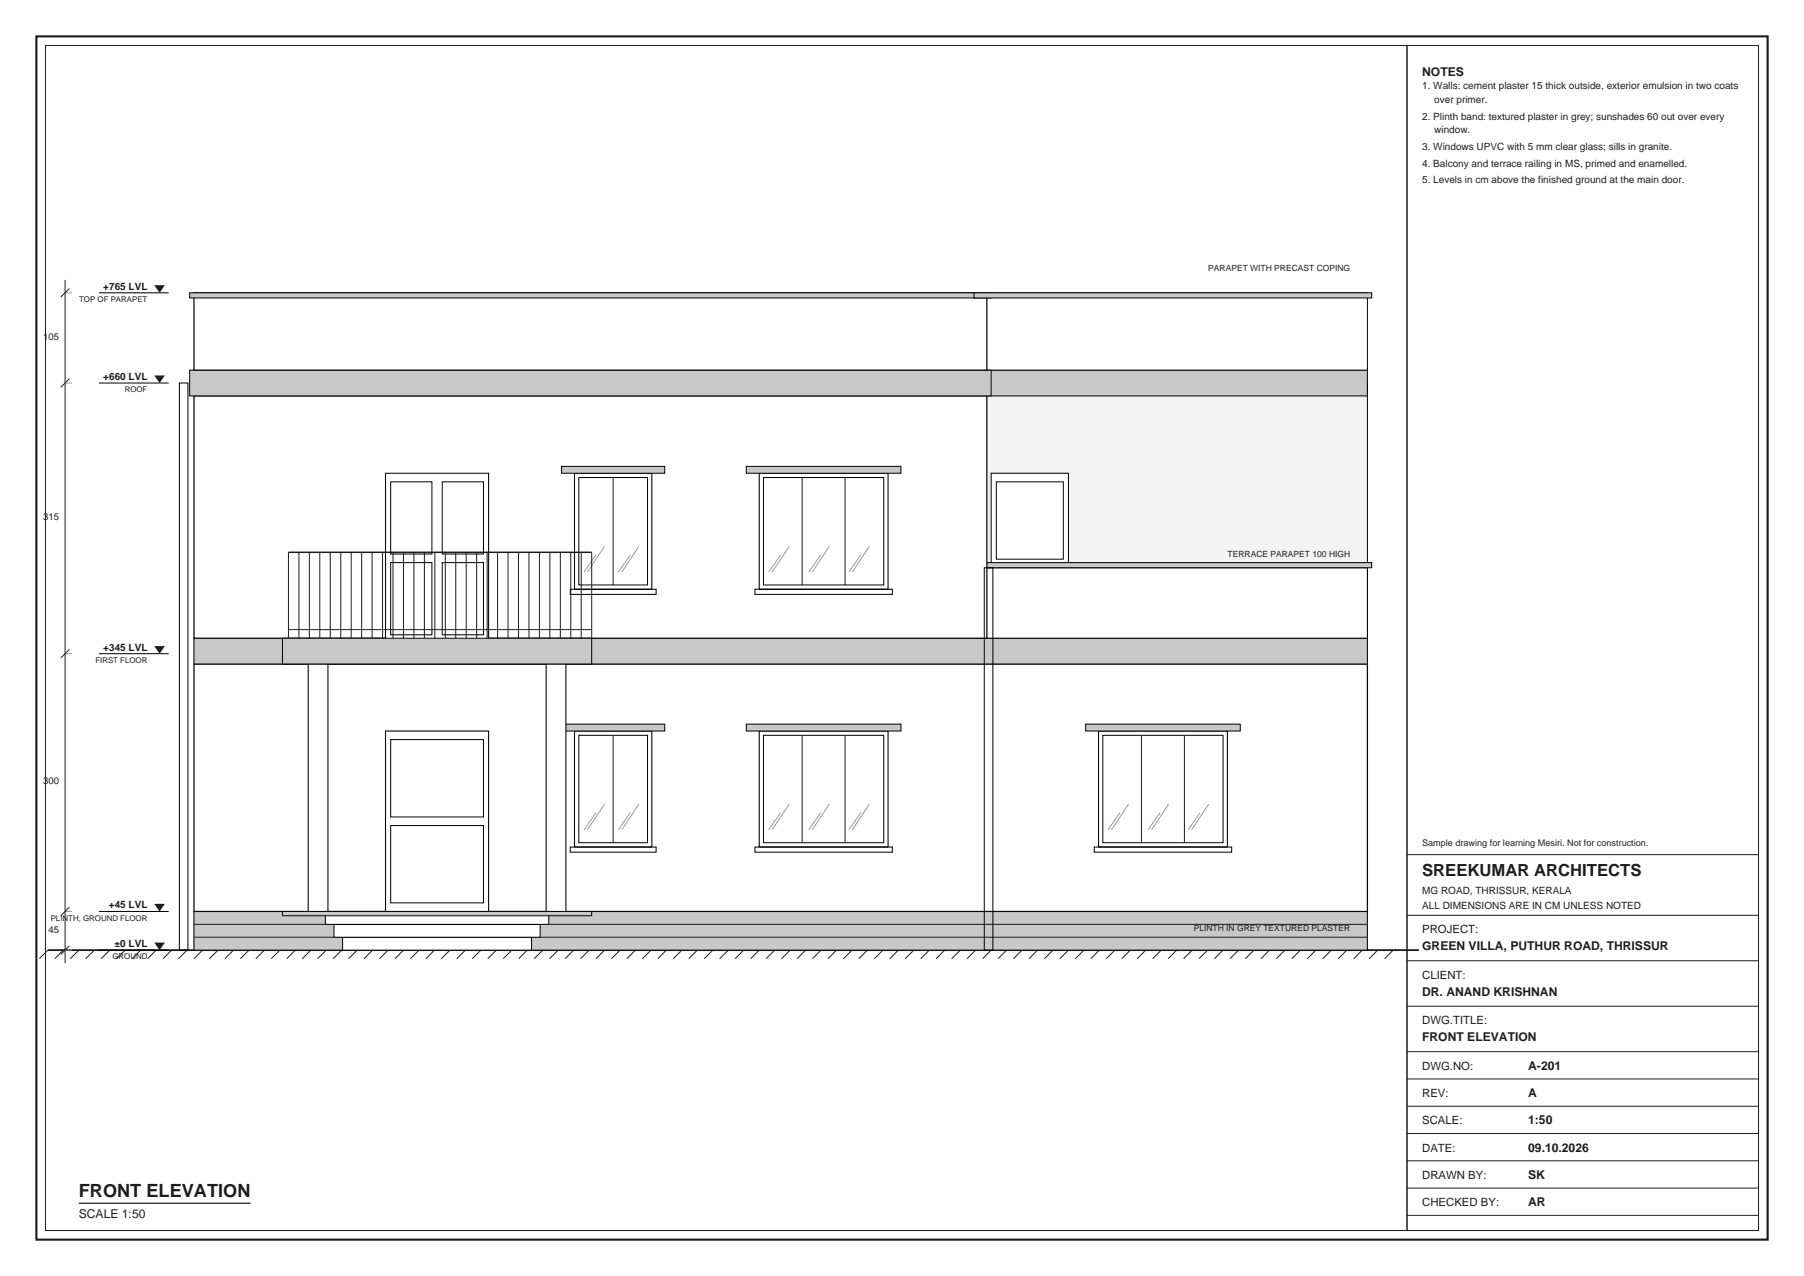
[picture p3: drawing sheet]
<svg xmlns="http://www.w3.org/2000/svg" width="420mm" height="297mm" viewBox="0 0 420 297" stroke-linecap="round" stroke-linejoin="round" font-family="sans-serif">
<path d="M11.2 221.2h319.2" fill="none" stroke="#1d1d1b" stroke-width=".42"/>
<g fill="none" stroke="#1d1d1b" stroke-width=".23">
<path d="M11.2 221.2l-2 2M14.8 221.2l-2 2M18.4 221.2l-2 2M22 221.2l-2 2M25.6 221.2l-2 2M29.2 221.2l-2 2M32.8 221.2l-2 2M36.4 221.2l-2 2M40 221.2l-2 2M43.6 221.2l-2 2M47.2 221.2l-2 2M50.8 221.2l-2 2"/>
<path d="M54.4 221.2l-2 2M58 221.2l-2 2M61.6 221.2l-2 2M65.2 221.2l-2 2M68.8 221.2l-2 2M72.4 221.2l-2 2M76 221.2l-2 2M79.6 221.2l-2 2M83.2 221.2l-2 2M86.8 221.2l-2 2M90.4 221.2l-2 2M94 221.2l-2 2"/>
<path d="M97.6 221.2l-2 2M101.2 221.2l-2 2M104.8 221.2l-2 2M108.4 221.2l-2 2M112 221.2l-2 2M115.6 221.2l-2 2M119.2 221.2l-2 2M122.8 221.2l-2 2M126.4 221.2l-2 2M130 221.2l-2 2M133.6 221.2l-2 2M137.2 221.2l-2 2"/>
<path d="M140.8 221.2l-2 2M144.4 221.2l-2 2M148 221.2l-2 2M151.6 221.2l-2 2M155.2 221.2l-2 2M158.8 221.2l-2 2M162.4 221.2l-2 2M166 221.2l-2 2M169.6 221.2l-2 2M173.2 221.2l-2 2M176.8 221.2l-2 2M180.4 221.2l-2 2"/>
<path d="M184 221.2l-2 2M187.6 221.2l-2 2M191.2 221.2l-2 2M194.8 221.2l-2 2M198.4 221.2l-2 2M202 221.2l-2 2M205.6 221.2l-2 2M209.2 221.2l-2 2M212.8 221.2l-2 2M216.4 221.2l-2 2M220 221.2l-2 2M223.6 221.2l-2 2"/>
<path d="M227.2 221.2l-2 2M230.8 221.2l-2 2M234.4 221.2l-2 2M238 221.2l-2 2M241.6 221.2l-2 2M245.2 221.2l-2 2M248.8 221.2l-2 2M252.4 221.2l-2 2M256 221.2l-2 2M259.6 221.2l-2 2M263.2 221.2l-2 2M266.8 221.2l-2 2"/>
<path d="M270.4 221.2l-2 2M274 221.2l-2 2M277.6 221.2l-2 2M281.2 221.2l-2 2M284.8 221.2l-2 2M288.4 221.2l-2 2M292 221.2l-2 2M295.6 221.2l-2 2M299.2 221.2l-2 2M302.8 221.2l-2 2M306.4 221.2l-2 2M310 221.2l-2 2"/>
<path d="M313.6 221.2l-2 2M317.2 221.2l-2 2M320.8 221.2l-2 2M324.4 221.2l-2 2"/>
</g>
<path d="M227.8 89.2h90.6v43h-90.6z" fill-rule="evenodd" fill="#f4f3ef" stroke="#000" stroke-width=".23"/>
<path d="M227.8 86.2h90.6v6h-90.6z" fill-rule="evenodd" fill="#c9c8c3" stroke="#000" stroke-width=".23"/>
<path d="M227.8 68.2h90.6v18h-90.6z" fill-rule="evenodd" fill="#fff" stroke="#000" stroke-width=".23"/>
<path d="M230.8 110.2h18v42h-18z" fill-rule="evenodd" fill="#fff" stroke="#000" stroke-width=".25"/>
<path d="M232 112.2h15.6v18h-15.6zM232 132.2h15.6v18h-15.6z" fill="none" stroke="#000" stroke-width=".23"/>
<path d="M45.2 212.2h273.2v9h-273.2z" fill-rule="evenodd" fill="#c9c8c3" stroke="#000" stroke-width=".23"/>
<path d="M45.2 218.2h273.2M45.2 215.2h273.2" fill="none" stroke="#1d1d1b" stroke-width=".23"/>
<path d="M45.2 154.6h273.2v57.6h-273.2z" fill-rule="evenodd" fill="#fff" stroke="#000" stroke-width=".28"/>
<path d="M45.2 148.6h273.2v6h-273.2z" fill-rule="evenodd" fill="#c9c8c3" stroke="#000" stroke-width=".23"/>
<path d="M227.8 132.2h90.6v16.4h-90.6z" fill-rule="evenodd" fill="#fff" stroke="#000" stroke-width=".25"/>
<path d="M226.8 131h92.6v1.2h-92.6z" fill-rule="evenodd" fill="#c9c8c3" stroke="#000" stroke-width=".23"/>
<path d="M45.2 92.2h184.6v56.4h-184.6z" fill-rule="evenodd" fill="#fff" stroke="#000" stroke-width=".28"/>
<path d="M44.2 86.2h186.6v6h-186.6z" fill-rule="evenodd" fill="#c9c8c3" stroke="#000" stroke-width=".23"/>
<path d="M45.2 68.2h184.6v18h-184.6z" fill-rule="evenodd" fill="#fff" stroke="#000" stroke-width=".28"/>
<g fill="#c9c8c3" stroke="#000" stroke-width=".23">
<path d="M44.2 68.2h186.6v1.2h-186.6z" fill-rule="evenodd"/>
<path d="M226.8 68.2h92.6v1.2h-92.6z" fill-rule="evenodd"/>
</g>
<path d="M133.8 170.2h18v27h-18z" fill-rule="evenodd" fill="#fff" stroke="#000" stroke-width=".25"/>
<path d="M134.8 171.2h16v25h-16zM132.8 197.2h20v1.2h-20z" fill="none" stroke="#000" stroke-width=".23"/>
<path d="M142.8 171.2v25" fill="none" stroke="#1d1d1b" stroke-width=".23"/>
<path d="M138.8 189.2l-2.8 4M140.8 187.2l-4 6M146.8 189.2l-2.8 4M148.8 187.2l-4 6" fill="none" stroke="#9a9a96" stroke-width=".23"/>
<path d="M130.8 168.6h24v1.6h-24z" fill-rule="evenodd" fill="#c9c8c3" stroke="#000" stroke-width=".23"/>
<path d="M176.8 170.2h30v27h-30z" fill-rule="evenodd" fill="#fff" stroke="#000" stroke-width=".25"/>
<path d="M177.8 171.2h28v25h-28zM175.8 197.2h32v1.2h-32z" fill="none" stroke="#000" stroke-width=".23"/>
<path d="M186.8 171.2v25M196.8 171.2v25" fill="none" stroke="#1d1d1b" stroke-width=".23"/>
<path d="M181.8 189.2l-2.8 4M183.8 187.2l-4 6M191.1 189.2l-2.8 4M193.1 187.2l-4 6M200.4 189.2l-2.8 4M202.4 187.2l-4 6" fill="none" stroke="#9a9a96" stroke-width=".23"/>
<path d="M173.8 168.6h36v1.6h-36z" fill-rule="evenodd" fill="#c9c8c3" stroke="#000" stroke-width=".23"/>
<path d="M255.8 170.2h30v27h-30z" fill-rule="evenodd" fill="#fff" stroke="#000" stroke-width=".25"/>
<path d="M256.8 171.2h28v25h-28zM254.8 197.2h32v1.2h-32z" fill="none" stroke="#000" stroke-width=".23"/>
<path d="M265.8 171.2v25M275.8 171.2v25" fill="none" stroke="#1d1d1b" stroke-width=".23"/>
<path d="M260.8 189.2l-2.8 4M262.8 187.2l-4 6M270.1 189.2l-2.8 4M272.1 187.2l-4 6M279.4 189.2l-2.8 4M281.4 187.2l-4 6" fill="none" stroke="#9a9a96" stroke-width=".23"/>
<path d="M252.8 168.6h36v1.6h-36z" fill-rule="evenodd" fill="#c9c8c3" stroke="#000" stroke-width=".23"/>
<path d="M89.8 170.2h24v42h-24z" fill-rule="evenodd" fill="#fff" stroke="#000" stroke-width=".25"/>
<path d="M91 172.2h21.6v18h-21.6zM91 192.2h21.6v18h-21.6z" fill="none" stroke="#000" stroke-width=".23"/>
<path d="M133.8 110.2h18v27h-18z" fill-rule="evenodd" fill="#fff" stroke="#000" stroke-width=".25"/>
<path d="M134.8 111.2h16v25h-16zM132.8 137.2h20v1.2h-20z" fill="none" stroke="#000" stroke-width=".23"/>
<path d="M142.8 111.2v25" fill="none" stroke="#1d1d1b" stroke-width=".23"/>
<path d="M138.8 129.2l-2.8 4M140.8 127.2l-4 6M146.8 129.2l-2.8 4M148.8 127.2l-4 6" fill="none" stroke="#9a9a96" stroke-width=".23"/>
<path d="M130.8 108.6h24v1.6h-24z" fill-rule="evenodd" fill="#c9c8c3" stroke="#000" stroke-width=".23"/>
<path d="M176.8 110.2h30v27h-30z" fill-rule="evenodd" fill="#fff" stroke="#000" stroke-width=".25"/>
<path d="M177.8 111.2h28v25h-28zM175.8 137.2h32v1.2h-32z" fill="none" stroke="#000" stroke-width=".23"/>
<path d="M186.8 111.2v25M196.8 111.2v25" fill="none" stroke="#1d1d1b" stroke-width=".23"/>
<path d="M181.8 129.2l-2.8 4M183.8 127.2l-4 6M191.1 129.2l-2.8 4M193.1 127.2l-4 6M200.4 129.2l-2.8 4M202.4 127.2l-4 6" fill="none" stroke="#9a9a96" stroke-width=".23"/>
<path d="M173.8 108.6h36v1.6h-36z" fill-rule="evenodd" fill="#c9c8c3" stroke="#000" stroke-width=".23"/>
<path d="M89.8 110.2h24v39.6h-24z" fill-rule="evenodd" fill="#fff" stroke="#000" stroke-width=".25"/>
<path d="M91 112.2h9.6v16.8h-9.6zM103 112.2h9.6v16.8h-9.6zM91 131h9.6v16.8h-9.6zM103 131h9.6v16.8h-9.6z" fill="none" stroke="#000" stroke-width=".23"/>
<g fill="#fff" stroke="#000" stroke-width=".25">
<path d="M71.8 154.6h4.6v57.6h-4.6z" fill-rule="evenodd"/>
<path d="M127.2 154.6h4.6v57.6h-4.6z" fill-rule="evenodd"/>
</g>
<g fill="#fff" stroke="#000" stroke-width=".23">
<path d="M79.8 218.2h44v3h-44z" fill-rule="evenodd"/>
<path d="M77.8 215.2h48v3h-48z" fill-rule="evenodd"/>
<path d="M75.8 212.2h52v3h-52z" fill-rule="evenodd"/>
</g>
<g fill="#c9c8c3" stroke="#000" stroke-width=".23">
<path d="M65.8 212.2h72v1h-72z" fill-rule="evenodd"/>
<path d="M65.8 148.6h72v6h-72z" fill-rule="evenodd"/>
</g>
<path d="M67.2 128.6h70.6" fill="none" stroke="#1d1d1b" stroke-width=".35"/>
<g fill="none" stroke="#1d1d1b" stroke-width=".23">
<path d="M67.2 128.6v20M69.6 128.6v20M72 128.6v20M74.5 128.6v20M76.9 128.6v20M79.3 128.6v20M81.8 128.6v20M84.2 128.6v20M86.6 128.6v20M89.1 128.6v20M91.5 128.6v20M93.9 128.6v20"/>
<path d="M96.4 128.6v20M98.8 128.6v20M101.2 128.6v20M103.7 128.6v20M106.1 128.6v20M108.5 128.6v20M111 128.6v20M113.4 128.6v20M115.8 128.6v20M118.3 128.6v20M120.7 128.6v20M123.1 128.6v20"/>
<path d="M125.6 128.6v20M128 128.6v20M130.5 128.6v20M132.9 128.6v20M135.3 128.6v20M137.8 128.6v20M67.2 146.6h70.6"/>
</g>
<path d="M41.8 89.2h2v132h-2zM229.2 132.2h2v89h-2zM23 221.2h16.3" fill="none" stroke="#000" stroke-width=".23"/>
<path d="M35.9 219.4h2.5l-1.2 1.8z" fill="#1d1d1b"/>
<path d="M23 212.2h16.3" fill="none" stroke="#000" stroke-width=".23"/>
<path d="M35.9 210.4h2.5l-1.2 1.8z" fill="#1d1d1b"/>
<path d="M23 152.2h16.3" fill="none" stroke="#000" stroke-width=".23"/>
<path d="M35.9 150.4h2.5l-1.2 1.8z" fill="#1d1d1b"/>
<path d="M23 89.2h16.3" fill="none" stroke="#000" stroke-width=".23"/>
<path d="M35.9 87.4h2.5l-1.2 1.8z" fill="#1d1d1b"/>
<path d="M23 68.2h16.3" fill="none" stroke="#000" stroke-width=".23"/>
<path d="M35.9 66.4h2.5l-1.2 1.8z" fill="#1d1d1b"/>
<g fill="none" stroke="#1d1d1b" stroke-width=".23">
<path d="M10.6 10.6h398.8v275.8h-398.8zM15.2 65.2v159M16.2 67.2l-2 2M16.2 88.2l-2 2M16.2 151.2l-2 2M327.6 198.9h81.8M16.2 211.2l-2 2M327.6 213h81.8M16.2 220.2l-2 2M327.6 234.2h81.8M327.6 223.6h81.8M327.6 257.5h81.8"/>
<path d="M327.6 251.1h81.8M327.6 244.8h81.8M327.6 276.5h81.8M327.6 270.2h81.8M327.6 263.8h81.8M327.6 282.9h81.8"/>
</g>
<path d="M15.2 68.2h1.6M15.2 89.2h1.6M15.2 152.2h1.6M15.2 212.2h1.6M15.2 221.2h1.6" fill="none" stroke="#9a9a96" stroke-width=".23"/>
<path d="M8.5 8.5h403v280h-403z" fill="none" stroke="#1d1d1b" stroke-width=".49"/>
<path d="M327.6 10.6v275.8" fill="none" stroke="#1d1d1b" stroke-width=".35"/>
<path d="M18.3 280.1h40" fill="none" stroke="#1d1d1b" stroke-width=".28"/>
<text font-size="4.2" fill="#1d1d1b" x="18.3" y="278.7">FRONT ELEVATION</text>
<text font-size="3.9" fill="#1d1d1b" x="331.1" y="203.9">SREEKUMAR ARCHITECTS</text>
<g font-size="2.8" fill="#1d1d1b">
<text x="331.1" y="17.6">NOTES</text>
<text x="331.1" y="221.2">GREEN VILLA, PUTHUR ROAD, THRISSUR</text>
<text x="331.1" y="231.7">DR. ANAND KRISHNAN</text>
<text x="331.1" y="242.3">FRONT ELEVATION</text>
<text x="355.8" y="249">A-201</text>
<text x="355.8" y="255.4">A</text>
<text x="355.8" y="261.7">1:50</text>
<text x="355.8" y="268.1">09.10.2026</text>
<text x="355.8" y="274.4">SK</text>
<text x="355.8" y="280.8">AR</text>
<text x="18.3" y="283.6">SCALE 1:50</text>
</g>
<g font-size="2.6" fill="#1d1d1b">
<text x="331.1" y="217.3">PROJECT:</text>
<text x="331.1" y="227.9">CLIENT:</text>
<text x="331.1" y="238.4">DWG.TITLE:</text>
<text x="331.1" y="249">DWG.NO:</text>
<text x="331.1" y="255.4">REV:</text>
<text x="331.1" y="261.7">SCALE:</text>
<text x="331.1" y="268.1">DATE:</text>
<text x="331.1" y="274.4">DRAWN BY:</text>
<text x="331.1" y="280.8">CHECKED BY:</text>
</g>
<g font-size="2.3" fill="#1d1d1b">
<text x="331.1" y="20.8">1. Walls: cement plaster 15 thick outside, exterior emulsion in two coats</text>
<text x="333.9" y="24">over primer.</text>
<text x="331.1" y="27.9">2. Plinth band: textured plaster in grey; sunshades 60 out over every</text>
<text x="331.1" y="34.9">3. Windows UPVC with 5 mm clear glass; sills in granite.</text>
<text x="333.9" y="31">window.</text>
<text x="331.1" y="38.8">4. Balcony and terrace railing in MS, primed and enamelled.</text>
<text x="331.1" y="42.7">5. Levels in cm above the finished ground at the main door.</text>
<text x="24" y="67.4">+765 LVL</text>
<text x="24" y="88.4">+660 LVL</text>
<text x="24" y="151.4">+345 LVL</text>
<text x="331.1" y="208.1">MG ROAD, THRISSUR, KERALA</text>
<text x="25.3" y="211.4">+45 LVL</text>
<text x="331.1" y="211.6">ALL DIMENSIONS ARE IN CM UNLESS NOTED</text>
<text x="26.6" y="220.4">±0 LVL</text>
</g>
<g font-size="2.2" fill="#1d1d1b">
<text x="10" y="79.1">105</text>
<text x="10" y="121.1">315</text>
<text x="10" y="182.6">300</text>
<text x="11.3" y="217.1">45</text>
</g>
<text font-size="2.1" fill="#1d1d1b" x="331.1" y="196.8">Sample drawing for learning Mesiri. Not for construction.</text>
<g font-size="2" fill="#1d1d1b">
<text x="281.3" y="63.2">PARAPET WITH PRECAST COPING</text>
<text x="285.8" y="129.8">TERRACE PARAPET 100 HIGH</text>
<text x="277.9" y="216.8">PLINTH IN GREY TEXTURED PLASTER</text>
</g>
<g font-size="1.8" fill="#1d1d1b">
<text x="18.4" y="70.3">TOP OF PARAPET</text>
<text x="29" y="91.3">ROOF</text>
<text x="22.2" y="154.3">FIRST FLOOR</text>
<text x="11.8" y="214.3">PLINTH, GROUND FLOOR</text>
<text x="26.2" y="223.3">GROUND</text>
</g>
</svg>
